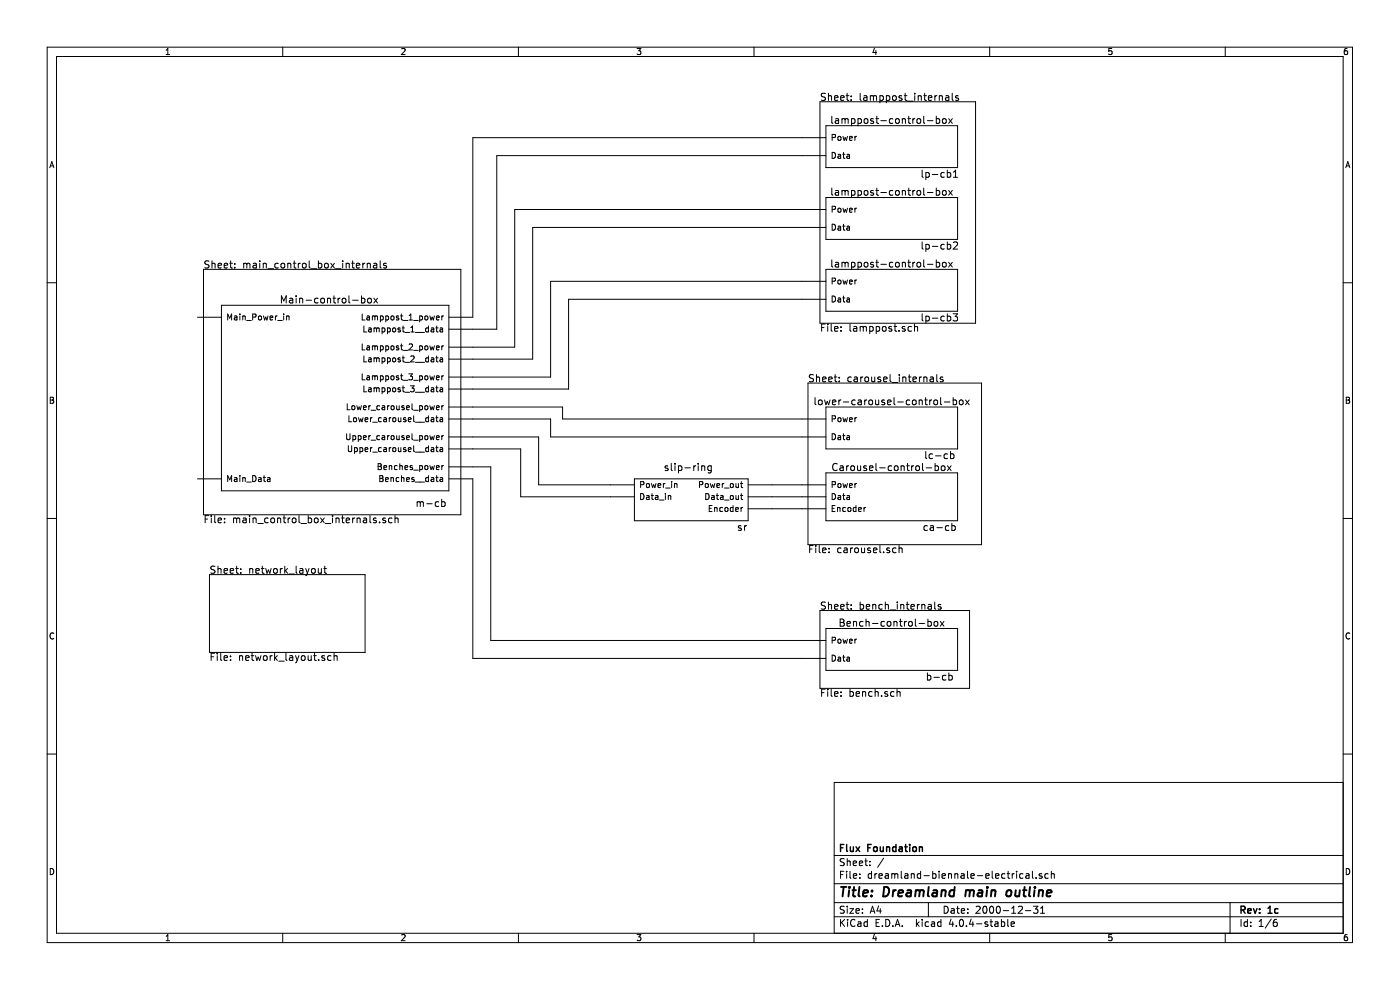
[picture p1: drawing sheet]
EESchema Schematic File Version 2
LIBS:power
LIBS:device
LIBS:transistors
LIBS:conn
LIBS:linear
LIBS:regul
LIBS:74xx
LIBS:cmos4000
LIBS:adc-dac
LIBS:memory
LIBS:xilinx
LIBS:microcontrollers
LIBS:dsp
LIBS:microchip
LIBS:analog_switches
LIBS:motorola
LIBS:texas
LIBS:intel
LIBS:audio
LIBS:interface
LIBS:digital-audio
LIBS:philips
LIBS:display
LIBS:cypress
LIBS:siliconi
LIBS:opto
LIBS:atmel
LIBS:contrib
LIBS:valves
LIBS:raspberrypi2
LIBS:lamppost-control-box
LIBS:inner-bench-control-box
LIBS:outer-bench-control-box
LIBS:carousel-control-box
LIBS:main-control-box
LIBS:bench-control-box
LIBS:slip-ring
LIBS:dreamland-biennale-electrical-cache
EELAYER 25 0
EELAYER END
$Descr A4 11693 8268
encoding utf-8
Sheet 1 6
Title "Dreamland main outline"
Date "2000-12-31"
Rev "1c"
Comp "Flux Foundation"
Comment1 ""
Comment2 ""
Comment3 ""
Comment4 ""
$EndDescr
$Comp
L lamppost-control-box lp-cb1
U 1 1
P 7450 1800
F 0 "lp-cb1" H 7850 2150 60  0000 C CNN
F 1 "lamppost-control-box" H 7450 2600 60  0000 C CNN
F 2 "" H 7450 1800 60  0001 C CNN
F 3 "" H 7450 1800 60  0001 C CNN
	1    7450 1800
	1    0    0    -1  
$EndComp
$Comp
L lamppost-control-box lp-cb2
U 1 1
P 7450 2400
F 0 "lp-cb2" H 7850 2750 60  0000 C CNN
F 1 "lamppost-control-box" H 7450 3200 60  0000 C CNN
F 2 "" H 7450 2400 60  0001 C CNN
F 3 "" H 7450 2400 60  0001 C CNN
	1    7450 2400
	1    0    0    -1  
$EndComp
$Comp
L lamppost-control-box lp-cb3
U 1 1
P 7450 3000
F 0 "lp-cb3" H 7850 3350 60  0000 C CNN
F 1 "lamppost-control-box" H 7450 3800 60  0000 C CNN
F 2 "" H 7450 3000 60  0001 C CNN
F 3 "" H 7450 3000 60  0001 C CNN
	1    7450 3000
	1    0    0    -1  
$EndComp
$Comp
L Carousel-control-box ca-cb
U 1 1
P 7450 4700
F 0 "ca-cb" H 7850 5000 60  0000 C CNN
F 1 "Carousel-control-box" H 7450 5500 60  0000 C CNN
F 2 "" H 7450 4700 60  0001 C CNN
F 3 "" H 7450 4700 60  0001 C CNN
	1    7450 4700
	1    0    0    -1  
$EndComp
$Comp
L Main-control-box m-cb
U 1 1
P 2750 3300
F 0 "m-cb" H 3600 2400 60  0000 C CNN
F 1 "Main-control-box" H 2750 4100 60  0000 C CNN
F 2 "" H 2650 3650 60  0001 C CNN
F 3 "" H 2650 3650 60  0001 C CNN
	1    2750 3300
	1    0    0    -1  
$EndComp
$Comp
L Bench-control-box b-cb
U 1 1
P 7450 6000
F 0 "b-cb" H 7850 6350 60  0000 C CNN
F 1 "Bench-control-box" H 7450 6800 60  0000 C CNN
F 2 "" H 7450 6000 60  0001 C CNN
F 3 "" H 7450 6000 60  0001 C CNN
	1    7450 6000
	1    0    0    -1  
$EndComp
$Comp
L lower-carousel-control-box lc-cb
U 1 1
P 7450 4150
F 0 "lc-cb" H 7850 4500 60  0000 C CNN
F 1 "lower-carousel-control-box" H 7450 4950 60  0000 C CNN
F 2 "" H 7450 4150 60  0001 C CNN
F 3 "" H 7450 4150 60  0001 C CNN
	1    7450 4150
	1    0    0    -1  
$EndComp
Wire Wire Line
	3950 4000 3950 5500
Wire Wire Line
	3950 5500 6700 5500
Wire Wire Line
	3950 3900 4100 3900
Wire Wire Line
	4100 3900 4100 5350
Wire Wire Line
	4100 5350 6700 5350
$Comp
L slip-ring sr
U 1 1
P 5750 4400
F 0 "sr" H 6200 4400 60  0000 C CNN
F 1 "slip-ring" H 5750 4900 60  0000 C CNN
F 2 "" H 5600 4400 60  0001 C CNN
F 3 "" H 5600 4400 60  0001 C CNN
	1    5750 4400
	1    0    0    -1  
$EndComp
$Sheet
S 6850 850  1300 1850
U 585D935B
F0 "lamppost_internals" 60
F1 "lamppost.sch" 60
$EndSheet
Wire Wire Line
	3950 2650 3950 1150
Wire Wire Line
	3950 1150 6700 1150
Wire Wire Line
	3950 2750 4150 2750
Wire Wire Line
	4150 2750 4150 1300
Wire Wire Line
	4150 1300 6700 1300
Wire Wire Line
	3950 2900 4300 2900
Wire Wire Line
	4300 2900 4300 1750
Wire Wire Line
	4300 1750 6700 1750
Wire Wire Line
	3950 3000 4450 3000
Wire Wire Line
	4450 3000 4450 1900
Wire Wire Line
	4450 1900 6700 1900
Wire Wire Line
	3950 3150 4600 3150
Wire Wire Line
	4600 3150 4600 2350
Wire Wire Line
	4600 2350 6700 2350
Wire Wire Line
	3950 3250 4750 3250
Wire Wire Line
	4750 3250 4750 2500
Wire Wire Line
	4750 2500 6700 2500
Wire Wire Line
	6450 4050 6700 4050
Wire Wire Line
	6450 4150 6700 4150
Wire Wire Line
	6450 4250 6700 4250
Wire Wire Line
	3950 3750 4350 3750
Wire Wire Line
	4350 3750 4350 4150
Wire Wire Line
	4350 4150 5100 4150
Wire Wire Line
	3950 3650 4500 3650
Wire Wire Line
	4500 3650 4500 4050
Wire Wire Line
	4500 4050 5100 4050
Wire Wire Line
	3950 3500 4600 3500
Wire Wire Line
	4600 3500 4600 3650
Wire Wire Line
	4600 3650 6700 3650
Wire Wire Line
	3950 3400 4700 3400
Wire Wire Line
	4700 3400 4700 3500
Wire Wire Line
	4700 3500 6700 3500
$Sheet
S 6750 3200 1450 1350
U 585D9C03
F0 "carousel_internals" 60
F1 "carousel.sch" 60
$EndSheet
$Sheet
S 6850 5100 1250 650 
U 585D9C30
F0 "bench_internals" 60
F1 "bench.sch" 60
$EndSheet
$Sheet
S 1700 2250 2150 2050
U 585D9EED
F0 "main_control_box_internals" 60
F1 "main_control_box_internals.sch" 60
$EndSheet
$Sheet
S 1750 4800 1300 650 
U 585DA06F
F0 "network_layout" 60
F1 "network_layout.sch" 60
$EndSheet
$EndSCHEMATC
